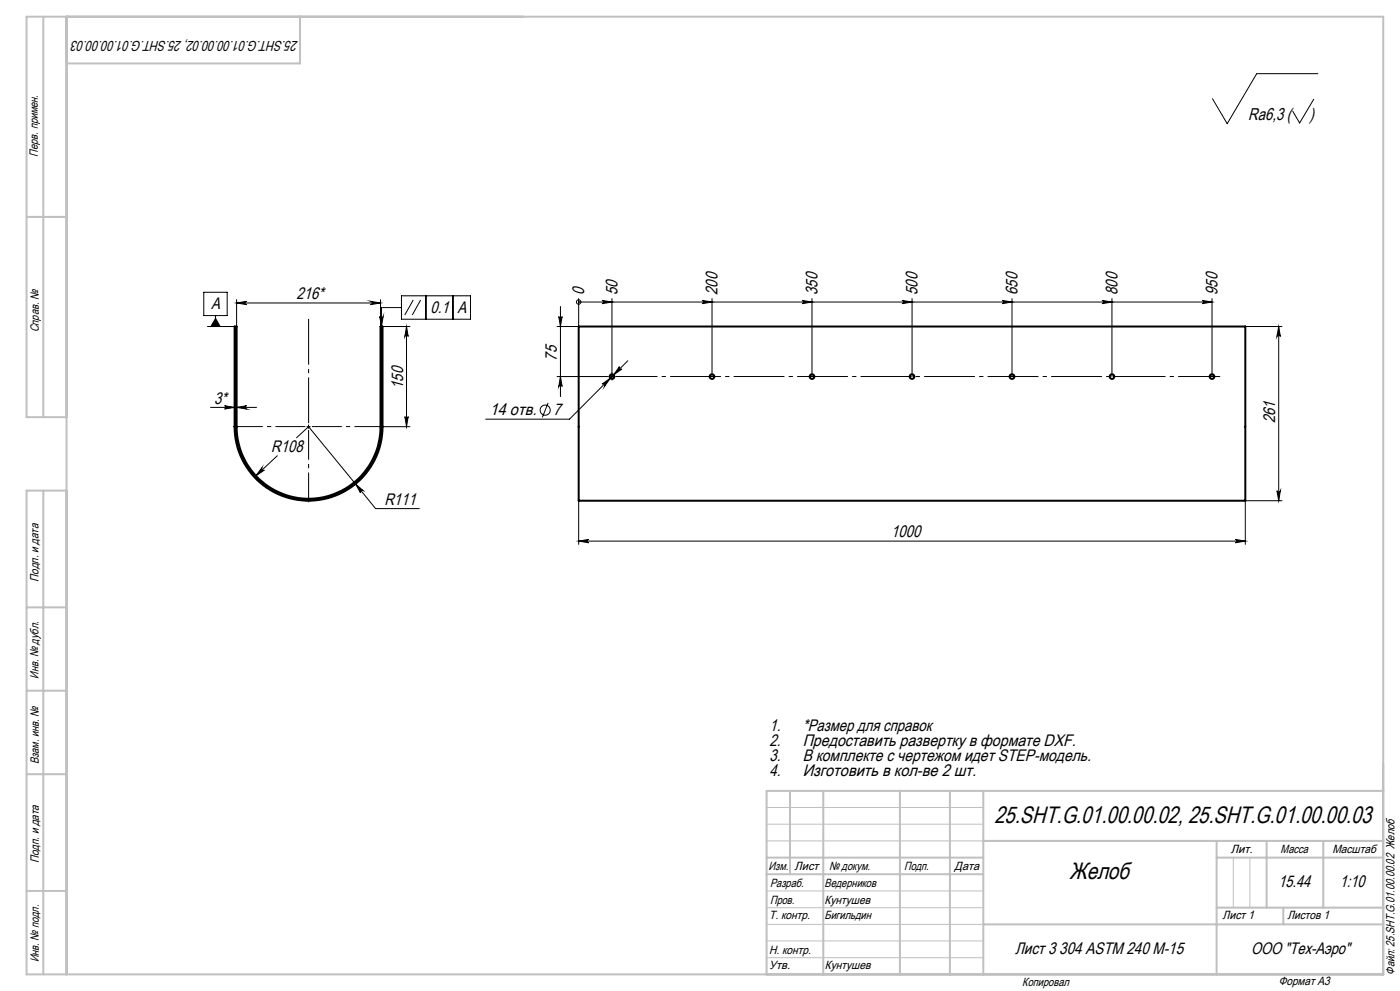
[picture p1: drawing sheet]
<svg xmlns="http://www.w3.org/2000/svg" width="420mm" height="297mm" viewBox="0 0 420 297" stroke-linecap="round" stroke-linejoin="round" font-family="sans-serif">
<g fill="none" stroke="#000" stroke-width=".6">
<path d="M173.6 97.9h200v52.2h-200zM70.4 127.9a22.2 22.2 0 0 0 22.2 22.2 22.2 22.2 0 0 0 22.2-22.2M70.4 127.9v-30h.6v30M70.4 127.9h.6M71 127.9a21.6 21.6 0 0 0 21.6 21.6 21.6 21.6 0 0 0 21.6-21.6M114.2 127.9h.6M114.2 127.9v-30h.6v30"/>
<circle cx="183.6" cy="112.9" r=".7"/>
<circle cx="213.6" cy="112.9" r=".71"/>
<circle cx="243.6" cy="112.9" r=".7"/>
<circle cx="273.6" cy="112.9" r=".7"/>
<circle cx="303.6" cy="112.9" r=".71"/>
<circle cx="333.6" cy="112.9" r=".7"/>
<circle cx="363.6" cy="112.9" r=".71"/>
</g>
<g fill="none" stroke="#000" stroke-width=".3">
<path d="M394.1 29.7l-4.2 7.2-2.1-3.6M395.4 22.1h-18.4l-8.8 15-4.5-7.5M61.1 87.6h7.1v7h-7.1zM62.2 97.9h8.2M64.7 95.4l1.3 2.5h-2.7zM64.7 94.6v3.3M71 90.8l3-.5a.49 .49 0 0 0-.5 .5 .49 .49 0 0 0 .5 .5zM71 89.8v8.1M71 90.8h43.2M111.2 90.3l3 .5-3 .5a.49 .49 0 0 0 .5-.5 .49 .49 0 0 0-.5-.5zM113.9 94.9a.51 .51 0 0 0 .5 .4 .51 .51 0 0 0 .5-.4l-.5 3zM114.2 89.8v8.1"/>
<path d="M114.8 97.9h8.2M120.4 88.6h20.7v7.1h-20.7zM120.4 92.2h-6v5.7M122 97.9l.4 3a.49 .49 0 0 0-.4-.5 .49 .49 0 0 0-.5 .5zM122 97.9v30M124 89.9l-2.6 4.5M126.2 89.9l-2.5 4.5M127.8 88.6v7.1M135.9 88.6v7.1M167.6 94.9a.49 .49 0 0 0 .5 .4 .49 .49 0 0 0 .5-.4l-.5 3zM168.1 91.9v26.9M173.6 90.5h.1"/>
<path d="M173.6 89.5v8.4h-6.5M173.6 90.5h190M180.6 90l3 .5-3 .5a.49 .49 0 0 0 .5-.5 .49 .49 0 0 0-.5-.5zM183.6 89.5v23.8M210.6 90l3 .5-3 .5a.49 .49 0 0 0 .5-.5 .49 .49 0 0 0-.5-.5zM213.6 89.5v23.4M240.6 90l3 .5-3 .5a.49 .49 0 0 0 .5-.5 .49 .49 0 0 0-.5-.5zM243.6 89.5v23.4M270.6 90l3 .5-3 .5a.49 .49 0 0 0 .5-.5 .49 .49 0 0 0-.5-.5zM273.6 89.5v23.4M300.6 90l3 .5-3 .5a.49 .49 0 0 0 .5-.5 .49 .49 0 0 0-.5-.5zM303.6 89.5v23.4"/>
<path d="M330.6 90l3 .5-3 .5a.49 .49 0 0 0 .5-.5 .49 .49 0 0 0-.5-.5zM333.6 89.5v23.4M360.6 90l3 .5-3 .5a.49 .49 0 0 0 .5-.5 .49 .49 0 0 0-.5-.5zM363.6 89.5v23.4M373.6 97.9h11M383.6 97.9l.5 3a.51 .51 0 0 0-.5-.5 .51 .51 0 0 0-.5 .5zM383.6 97.9v52.2M70.4 113.6v9.5M167.1 112.9h15.3M168.1 112.9l.5 2.9a.49 .49 0 0 0-.5-.4 .49 .49 0 0 0-.5 .4zM180.6 115.1l2.5-1.8-1.8 2.5a.51 .51 0 0 0 0-.6 .51 .51 0 0 0-.7-.1zM183.1 112.9h1"/>
<path d="M185.8 109.9a.51 .51 0 0 0 .1 .7 .51 .51 0 0 0 .7 0l-2.5 1.8zM188.3 108.1l-17.4 17.5h-25.2M63.1 122.1h13.9M67.4 121.6l3 .5-3 .5a.49 .49 0 0 0 .4-.5 .49 .49 0 0 0-.4-.5zM71 122.1l3-.5a.49 .49 0 0 0-.5 .5 .49 .49 0 0 0 .5 .5zM83.2 136.6l-6.4 6M89 131.2l3.6-3.3 20.1 24.5h13.1M92.1 127.9h1M92.6 127.3v1.1M114.8 127.9h8.2M121.5 124.8a.49 .49 0 0 0 .5 .5 .49 .49 0 0 0 .4-.5l-.4 3.1zM164.4 120.8l-1.7 4.3"/>
<path d="M78.6 140.2a.51 .51 0 0 0 0 .6 .51 .51 0 0 0 .7 .1l-2.5 1.7zM106.6 145l2.3 2a.5 .5 0 0 0-.7 0 .5 .5 0 0 0 0 .7zM173.6 150.1v13.1M383.1 147.1a.51 .51 0 0 0 .5 .4 .51 .51 0 0 0 .5-.4l-.5 3zM384.6 150.1h-11v13.1M173.6 162.2l3-.5a.49 .49 0 0 0-.5 .5 .49 .49 0 0 0 .5 .5zM173.6 162.2h200M370.6 161.7l3 .5-3 .5a.49 .49 0 0 0 .5-.5 .49 .49 0 0 0-.5-.5z"/>
<circle cx="173.6" cy="90.5" r=".68"/>
<circle cx="163.6" cy="122.9" r="1.51"/>
</g>
<path d="M92.6 126.8v-31.2" fill="none" stroke="#000" stroke-width=".3" stroke-dasharray="15.2 1.3 1.3 1.3" stroke-dashoffset="1.5" stroke-linecap="butt"/>
<path d="M91.6 127.8h-21.7M92.6 128.8v21.7M93.6 127.8h21.7" fill="none" stroke="#000" stroke-width=".3" stroke-dasharray="15.2 1.3 1.3 1.3" stroke-dashoffset="6.3" stroke-linecap="butt"/>
<path d="M182.6 112.8h-.2M183.6 111.8v-.2M183.6 113.8v.2" fill="none" stroke="#000" stroke-width=".3" stroke-dasharray="15.2 1.3 1.3 1.3" stroke-linecap="butt"/>
<path d="M184.6 112.8h181.5" fill="none" stroke="#000" stroke-width=".3" stroke-dasharray="15.2 1.3 1.3 1.3" stroke-dashoffset="2.6" stroke-linecap="butt"/>
<path d="M230 242h65M230 247h65M230 252h65M370 257v15M375 257v15M230 277h65M230 272h65M230 267h65M230 287h65M230 282h65" fill="none" stroke="#c0c0c0" stroke-width=".3"/>
<g fill="none" stroke="#c0c0c0" stroke-width=".6">
<path d="M13 5v120M20 5v287M90 5v14h-70M8 65h12M20 125h-12v-120h407v287h-407v-145h12M13 147v145M8 182h12M8 207h12M8 232h12M237 237v25M247 237v55M270 237v55"/>
<path d="M285 237v55M295 237v55M415 237h-185v55M230 257h65M295 252h120M365 252v40M365 257h50M380 252v20M397 252v20M8 267h12M230 262h65M295 277h120"/>
<path d="M365 272h50M385 272v5"/>
</g>
<g fill="#000">
<path d="M111.2 90.3l3 .5-3 .5a.49 .49 0 0 0 .5-.5 .49 .49 0 0 0-.5-.5zM71 90.8l3-.5a.49 .49 0 0 0-.5 .5 .49 .49 0 0 0 .5 .5zM71 122.1l3-.5a.49 .49 0 0 0-.5 .5 .49 .49 0 0 0 .5 .5zM67.4 121.6l3 .5-3 .5a.49 .49 0 0 0 .4-.5 .49 .49 0 0 0-.4-.5z"/>
<path d="M180.6 90l3 .5-3 .5a.49 .49 0 0 0 .5-.5 .49 .49 0 0 0-.5-.5zM210.6 90l3 .5-3 .5a.49 .49 0 0 0 .5-.5 .49 .49 0 0 0-.5-.5zM240.6 90l3 .5-3 .5a.49 .49 0 0 0 .5-.5 .49 .49 0 0 0-.5-.5zM270.6 90l3 .5-3 .5a.49 .49 0 0 0 .5-.5 .49 .49 0 0 0-.5-.5zM300.6 90l3 .5-3 .5a.49 .49 0 0 0 .5-.5 .49 .49 0 0 0-.5-.5zM330.6 90l3 .5-3 .5a.49 .49 0 0 0 .5-.5 .49 .49 0 0 0-.5-.5zM360.6 90l3 .5-3 .5a.49 .49 0 0 0 .5-.5 .49 .49 0 0 0-.5-.5z"/>
<path d="M122 97.9l.4 3a.49 .49 0 0 0-.4-.5 .49 .49 0 0 0-.5 .5zM121.5 124.8a.49 .49 0 0 0 .5 .5 .49 .49 0 0 0 .4-.5l-.4 3.1zM383.6 97.9l.5 3a.51 .51 0 0 0-.5-.5 .51 .51 0 0 0-.5 .5zM383.1 147.1a.51 .51 0 0 0 .5 .4 .51 .51 0 0 0 .5-.4l-.5 3zM167.6 94.9a.49 .49 0 0 0 .5 .4 .49 .49 0 0 0 .5-.4l-.5 3zM168.1 112.9l.5 2.9a.49 .49 0 0 0-.5-.4 .49 .49 0 0 0-.5 .4z"/>
<path d="M106.6 145l1.6 2.7a.5 .5 0 0 1 0-.7 .5 .5 0 0 1 .7 0zM78.6 140.2l-1.8 2.4 2.5-1.7a.51 .51 0 0 1-.7-.1 .51 .51 0 0 1 0-.6zM113.9 94.9a.51 .51 0 0 0 .5 .4 .51 .51 0 0 0 .5-.4l-.5 3zM64.7 95.4l1.3 2.5h-2.7zM173.6 162.2l3-.5a.49 .49 0 0 0-.5 .5 .49 .49 0 0 0 .5 .5zM370.6 161.7l3 .5-3 .5a.49 .49 0 0 0 .5-.5 .49 .49 0 0 0-.5-.5zM185.8 109.9l-1.7 2.5 2.5-1.8a.51 .51 0 0 1-.7 0 .51 .51 0 0 1-.1-.7zM180.6 115.1a.51 .51 0 0 1 .7 0 .51 .51 0 0 1 0 .7l1.8-2.5z"/>
</g>
<g font-size="7.1">
<text x="298.3" y="246.8">25.SHT.G.01.00.00.02, 25.SHT.G.01.00.00.03</text>
<text x="320.9" y="263.4">Желоб</text>
</g>
<g font-size="5.1">
<text x="374.5" y="36">Ra6,3 (</text>
<text x="392.9" y="36">)</text>
</g>
<g font-size="5">
<text x="89" y="89.7">216*</text>
<text x="175.2" y="88.4" transform="rotate(-90 175.2 88.4)">0</text>
<text x="185.2" y="88.4" transform="rotate(-90 185.2 88.4)">50</text>
<text x="215.2" y="88.4" transform="rotate(-90 215.2 88.4)">200</text>
<text x="245.2" y="88.4" transform="rotate(-90 245.2 88.4)">350</text>
<text x="275.2" y="88.4" transform="rotate(-90 275.2 88.4)">500</text>
<text x="305.2" y="88.4" transform="rotate(-90 305.2 88.4)">650</text>
<text x="335.2" y="88.4" transform="rotate(-90 335.2 88.4)">800</text>
<text x="365.2" y="88.4" transform="rotate(-90 365.2 88.4)">950</text>
<text x="63.4" y="92.7">A</text>
<text x="129.1" y="93.8">0.1</text>
<text x="137.2" y="93.8">A</text>
<text x="167.1" y="108.1" transform="rotate(-90 167.1 108.1)">75</text>
<text x="120.9" y="116.5" transform="rotate(-90 120.9 116.5)">150</text>
<text x="64.3" y="121">3*</text>
<text x="146.9" y="124.5">14 отв.</text>
<text x="166.1" y="124.5">7</text>
<text x="382.5" y="126.8" transform="rotate(-90 382.5 126.8)">261</text>
<text x="81.4" y="135.5">R108</text>
<text x="115.3" y="151.3">R111</text>
<text x="267.3" y="161.1">1000</text>
<text x="230.8" y="219.1">1.</text>
<text x="240.8" y="219.1">*Размер для справок</text>
<text x="230.8" y="223.6">2.</text>
<text x="240.8" y="223.6">Предоставить развертку в формате DXF.</text>
<text x="230.8" y="232.6">4.</text>
<text x="230.8" y="228.1">3.</text>
<text x="240.8" y="232.6">Изготовить в кол-ве 2 шт.</text>
<text x="240.8" y="228.1">В комплекте с чертежом идет STEP-модель.</text>
<text x="383.5" y="265.9">15.44</text>
<text x="402" y="265.9">1:10</text>
<text x="304.5" y="285.9">Лист 3 304 ASTM 240 M-15</text>
<text x="375.3" y="285.8">ООО &quot;Тех-Аэро&quot;</text>
</g>
<text font-size="4.3" x="89.4" y="12.4" transform="rotate(-180 89.4 12.4)">25.SHT.G.01.00.00.02, 25.SHT.G.01.00.00.03</text>
<g font-size="3.6">
<text x="11.4" y="46.9" transform="rotate(-90 11.4 46.9)">Перв. примен.</text>
<text x="11.6" y="99.6" transform="rotate(-90 11.6 99.6)">Справ. №</text>
<text x="11.5" y="174.4" transform="rotate(-90 11.5 174.4)">Подп. и дата</text>
<text x="11.6" y="203.4" transform="rotate(-90 11.6 203.4)">Инв. № дубл.</text>
<text x="11.6" y="229" transform="rotate(-90 11.6 229)">Взам. инв. №</text>
<text x="369.2" y="255.7">Лит.</text>
<text x="384.2" y="255.7">Масса</text>
<text x="399.7" y="255.7">Масштаб</text>
<text x="11.7" y="258.8" transform="rotate(-90 11.7 258.8)">Подп. и дата</text>
<text x="230.6" y="260.6">Изм.</text>
<text x="238.4" y="260.6">Лист</text>
<text x="248.7" y="260.6">№ докум.</text>
<text x="271.3" y="260.7">Подп.</text>
<text x="286.4" y="260.7">Дата</text>
<text x="231" y="265.7">Разраб.</text>
<text x="247.4" y="265.7">Ведерников</text>
<text x="230.7" y="275.5">Т. контр.</text>
<text x="231" y="270.9">Пров.</text>
<text x="247.4" y="275.5">Бигильдин</text>
<text x="247.4" y="270.9">Кунтушев</text>
<text x="366.8" y="275.5">Лист 1</text>
<text x="386.2" y="275.5">Листов 1</text>
<text x="230.7" y="285.8">Н. контр.</text>
<text x="11.6" y="288.4" transform="rotate(-90 11.6 288.4)">Инв. № подл.</text>
<text x="230.7" y="290.5">Утв.</text>
<text x="247.4" y="290.5">Кунтушев</text>
<text x="418.4" y="292.1" transform="rotate(-90 418.4 292.1)">Файл: 25.SHT.G.01.00.00.02 Желоб</text>
<text x="306.7" y="295.4">Копировал</text>
<text x="383.6" y="295.2">Формат A3</text>
</g>
</svg>
